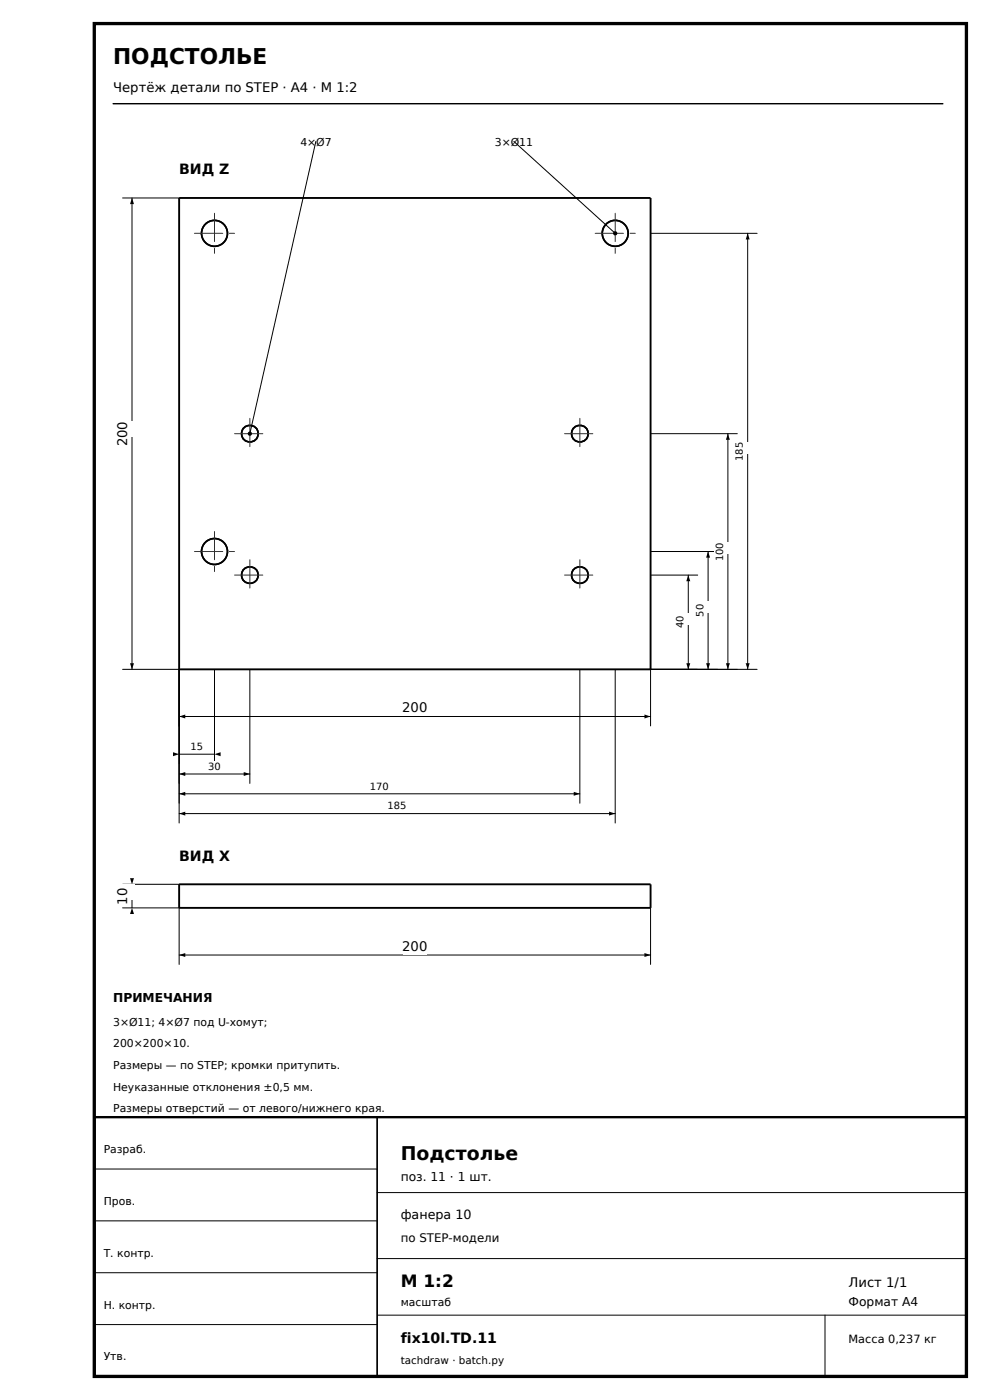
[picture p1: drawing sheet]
<svg xmlns="http://www.w3.org/2000/svg" width="210mm" height="297mm" viewBox="0 0 210 297" stroke-linecap="round" stroke-linejoin="round" font-family="sans-serif">
<path d="M20 5h185v287h-185z" fill="none" stroke="#000" stroke-width=".7" stroke-linecap="butt"/>
<path d="M24 22h176" fill="none" stroke="#000" stroke-width=".3"/>
<path d="M20 237h185v55h-185z" fill="none" stroke="#000" stroke-width=".5"/>
<g fill="none" stroke="#000" stroke-width=".35">
<path d="M80 237v55"/>
<circle cx="45.5" cy="49.5" r="2.75"/>
<circle cx="130.5" cy="49.5" r="2.75"/>
<circle cx="53" cy="92" r="1.76"/>
<circle cx="123" cy="92" r="1.76"/>
<circle cx="45.5" cy="117" r="2.75"/>
<circle cx="53" cy="122" r="1.76"/>
<circle cx="123" cy="122" r="1.76"/>
</g>
<path d="M38 142v12M38 152h100M138 142v12M20 248h60M20 259h60M80 253h125M20 270h60M80 267h125M80 279h125M175 279v13M20 281h60" fill="none" stroke="#000" stroke-width=".21"/>
<path d="M38 42h100v100h-100zM38 187.6h100v5h-100z" fill="none" stroke="#000" stroke-width=".4"/>
<path d="M38 152l1.3-.4v.8zM136.7 151.6l1.3 .4-1.3 .4z" fill="#000"/>
<path d="M85.5 148.5h5v3.4h-5z" fill="#fff"/>
<path d="M26 42h12M28 42v100M26 142h12" fill="none" stroke="#000" stroke-width=".21"/>
<path d="M28 42l.4 1.3h-.8zM27.6 140.7h.8l-.4 1.3z" fill="#000"/>
<path d="M24.5 89.4h5v3.4h-5z" fill="#fff"/>
<path d="M38 192.6v12M138 192.6v12M38 202.6h100" fill="none" stroke="#000" stroke-width=".21"/>
<path d="M38 202.6l1.3-.4v.8zM136.7 202.2l1.3 .4-1.3 .4z" fill="#000"/>
<path d="M85.5 199.1h5v3.4h-5z" fill="#fff"/>
<path d="M26 187.6h12M26 192.6h12M28 187.6v5" fill="none" stroke="#000" stroke-width=".21"/>
<path d="M27.6 186.3h.8l-.4 1.3zM28 192.6l.4 1.3h-.8z" fill="#000"/>
<path d="M25.3 187.5h3.4v3.4h-3.4z" fill="#fff"/>
<g fill="none" stroke="#000" stroke-width=".35">
<circle cx="45.5" cy="49.5" r="2.75"/>
<circle cx="130.5" cy="49.5" r="2.75"/>
<circle cx="53" cy="92" r="1.76"/>
<circle cx="123" cy="92" r="1.76"/>
<circle cx="45.5" cy="117" r="2.75"/>
<circle cx="53" cy="122" r="1.76"/>
<circle cx="123" cy="122" r="1.76"/>
</g>
<g fill="none" stroke="#333" stroke-width=".21" stroke-dasharray="6 1.4 1.2 1.4">
<path d="M41.3 49.5h8.4M45.5 45.3v8.5M126.3 49.5h8.5M130.5 45.3v8.5M49.7 92h6.6M53 88.7v6.5M119.8 92h6.5M123 88.7v6.5M41.3 117h8.4M45.5 112.7v8.5M53 118.7v6.5M123 118.7v6.5"/>
<path d="M49.7 122h6.6M119.8 122h6.5"/>
</g>
<path d="M38 142v20M38 160h7.5M45.5 142v20" fill="none" stroke="#000" stroke-width=".21"/>
<path d="M36.7 159.6l1.3 .4-1.3 .4zM45.5 160l1.3-.4v.8z" fill="#000"/>
<path d="M40.5 157.2h2.5v2.5h-2.5z" fill="#fff"/>
<path d="M38 142v24.2M53 142v24.2M38 164.2h15" fill="none" stroke="#000" stroke-width=".21"/>
<path d="M38 164.2l1.3-.4v.8zM51.7 163.8l1.3 .4-1.3 .4z" fill="#000"/>
<path d="M44.2 161.4h2.6v2.5h-2.6z" fill="#fff"/>
<path d="M38 142v28.4M123 142v28.4M38 168.4h85" fill="none" stroke="#000" stroke-width=".21"/>
<path d="M38 168.4l1.3-.4v.8zM121.7 168l1.3 .4-1.3 .4z" fill="#000"/>
<path d="M78.6 165.6h3.8v2.5h-3.8z" fill="#fff"/>
<path d="M38 142v32.6M130.5 142v32.6M38 172.6h92.5" fill="none" stroke="#000" stroke-width=".21"/>
<path d="M38 172.6l1.3-.4v.8zM129.2 172.2l1.3 .4-1.3 .4z" fill="#000"/>
<path d="M82.4 169.8h3.7v2.5h-3.7z" fill="#fff"/>
<path d="M138 122h10M146 122v20M138 142h10" fill="none" stroke="#000" stroke-width=".21"/>
<path d="M146 122l.4 1.3h-.8zM145.6 140.7h.8l-.4 1.3z" fill="#000"/>
<path d="M143.7 130.1h2.6v2.5h-2.6z" fill="#fff"/>
<path d="M138 117h14.2M150.2 117v25M138 142h14.2" fill="none" stroke="#000" stroke-width=".21"/>
<path d="M150.2 117l.4 1.3h-.8zM149.8 140.7h.8l-.4 1.3z" fill="#000"/>
<path d="M147.9 127.6h2.6v2.5h-2.6z" fill="#fff"/>
<path d="M138 92h18.4M154.4 92v50M138 142h18.4" fill="none" stroke="#000" stroke-width=".21"/>
<path d="M154.4 92l.4 1.3h-.8zM154 140.7h.8l-.4 1.3z" fill="#000"/>
<path d="M151.5 115.1h3.8v2.5h-3.8z" fill="#fff"/>
<path d="M138 49.5h22.6M158.6 49.5v92.5M138 142h22.6" fill="none" stroke="#000" stroke-width=".21"/>
<path d="M158.6 49.5l.4 1.3h-.8zM158.2 140.7h.8l-.4 1.3z" fill="#000"/>
<path d="M155.7 93.8h3.8v2.5h-3.8z" fill="#fff"/>
<path d="M109 30l21.5 19.5zM67 30l-14 62z" fill="#000" stroke="#000" stroke-width=".21"/>
<g fill="#000">
<circle cx="130.5" cy="49.5" r=".45"/>
<circle cx="53" cy="92" r=".45"/>
</g>
<text font-size="4.6" x="24" y="13.5">ПОДСТОЛЬЕ</text>
<text font-size="4" x="85" y="246">Подстолье</text>
<text font-size="3.6" x="85" y="273">М 1:2</text>
<g font-size="3">
<text x="38" y="37">ВИД Z</text>
<text x="38" y="182.6">ВИД X</text>
<text x="85" y="285">fix10l.TD.11</text>
</g>
<g font-size="2.8">
<text x="24" y="19.5">Чертёж детали по STEP · A4 · М 1:2</text>
<text x="27" y="94.7" transform="rotate(-90 27 94.7)">200</text>
<text x="85.3" y="151.1">200</text>
<text x="27" y="191.9" transform="rotate(-90 27 191.9)">10</text>
<text x="85.3" y="201.7">200</text>
<text x="180" y="273">Лист 1/1</text>
</g>
<text font-size="2.7" x="85" y="258.5">фанера 10</text>
<g font-size="2.6">
<text x="24" y="212.6">ПРИМЕЧАНИЯ</text>
<text x="85" y="250.6">поз. 11 · 1 шт.</text>
<text x="180" y="277">Формат A4</text>
</g>
<text font-size="2.5" x="85" y="263.5">по STEP-модели</text>
<text font-size="2.4" x="180" y="285">Масса 0,237 кг</text>
<g font-size="2.3">
<text x="63.7" y="30.9">4×Ø7</text>
<text x="105" y="30.9">3×Ø11</text>
<text x="24" y="217.6">3×Ø11; 4×Ø7 под U-хомут;</text>
<text x="24" y="222.2">200×200×10.</text>
<text x="24" y="226.8">Размеры — по STEP; кромки притупить.</text>
<text x="24" y="231.4">Неуказанные отклонения ±0,5 мм.</text>
<text x="24" y="236">Размеры отверстий — от левого/нижнего края.</text>
<text x="22" y="244.6">Разраб.</text>
<text x="22" y="255.6">Пров.</text>
<text x="22" y="266.6">Т. контр.</text>
<text x="22" y="277.6">Н. контр.</text>
<text x="85" y="277">масштаб</text>
<text x="22" y="288.6">Утв.</text>
</g>
<text font-size="2.2" x="85" y="289.3">tachdraw · batch.py</text>
<g font-size="2.1">
<text x="157.6" y="97.8" transform="rotate(-90 157.6 97.8)">185</text>
<text x="153.4" y="119" transform="rotate(-90 153.4 119)">100</text>
<text x="149.2" y="130.8" transform="rotate(-90 149.2 130.8)">50</text>
<text x="145" y="133.3" transform="rotate(-90 145 133.3)">40</text>
<text x="40.4" y="159.1">15</text>
<text x="44.2" y="163.3">30</text>
<text x="78.5" y="167.5">170</text>
<text x="82.2" y="171.7">185</text>
</g>
</svg>
